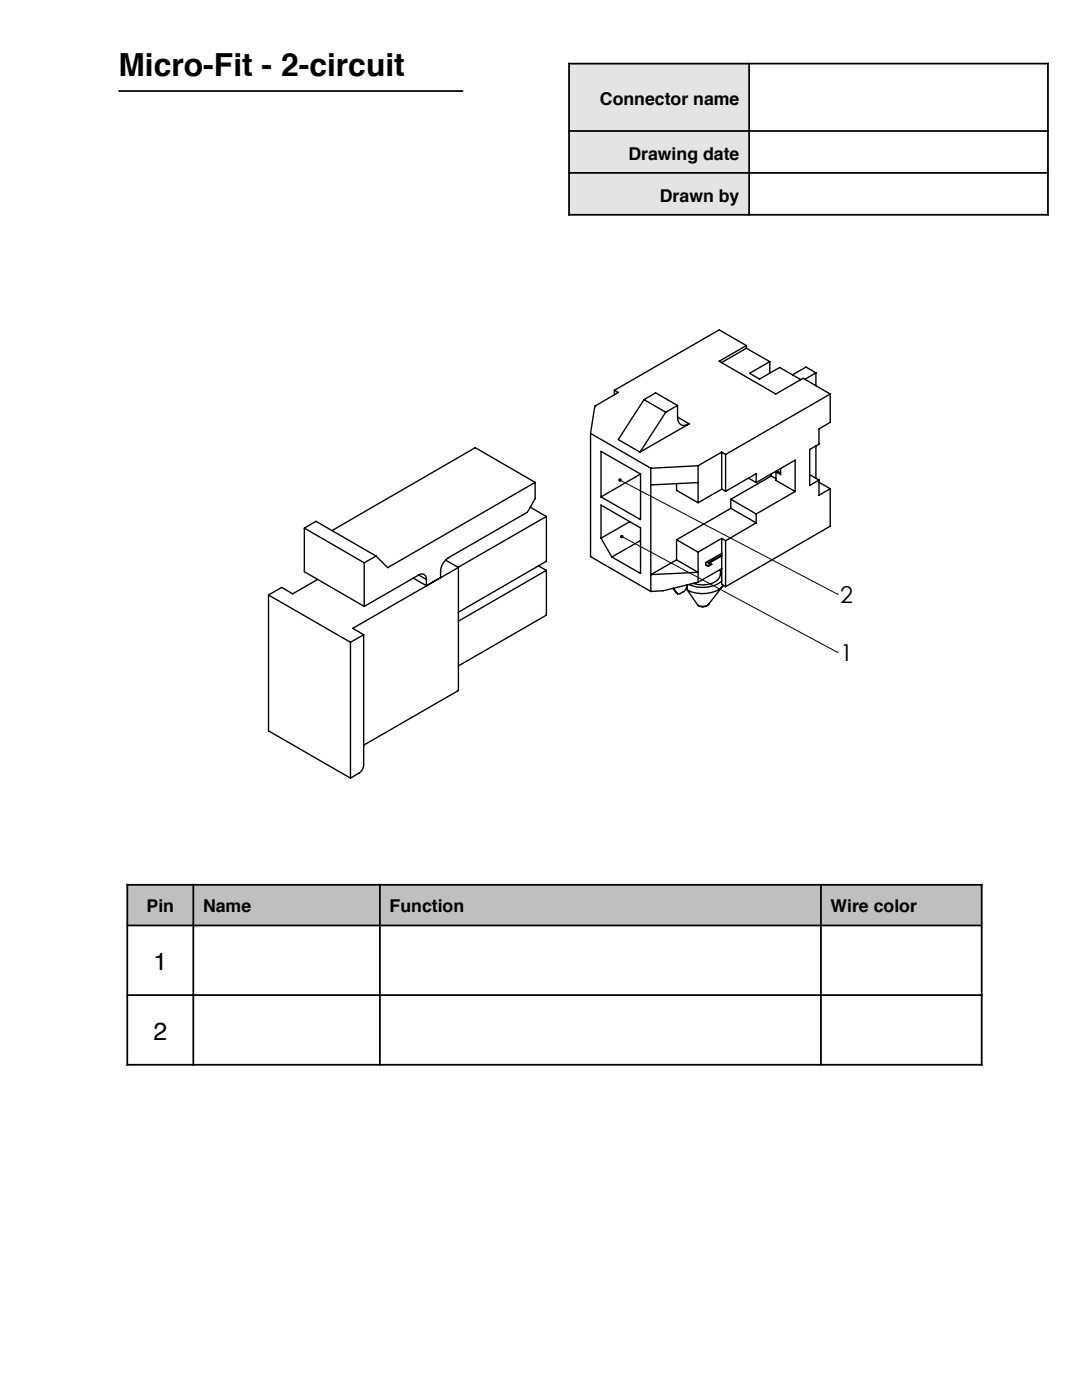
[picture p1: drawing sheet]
<svg xmlns="http://www.w3.org/2000/svg" width="216mm" height="279mm" viewBox="0 0 216 279" stroke-linecap="round" stroke-linejoin="round" font-family="sans-serif">
<g fill="#bec0bf">
<path d="M25.4 176.6h13.2v8.1h-13.2z"/>
<path d="M38.6 176.6h37.2v8.1h-37.2z"/>
<path d="M75.8 176.6h88v8.1h-88z"/>
<path d="M163.8 176.6h32.1v8.1h-32.1z"/>
</g>
<path d="M23.6 18.2h68.8M25.2 176.6h170.9M25.4 176.4v36.3M38.6 176.4v36.3M75.8 176.4v36.3M163.8 176.4v36.3M195.9 176.4v36.3M25.2 198.6h170.9M25.2 184.7h170.9M25.2 212.5h170.9" fill="none" stroke="#000" stroke-width=".35"/>
<g fill="#e3e4e4">
<path d="M113.6 12.7h35.9v13.4h-35.9z"/>
<path d="M113.6 26.1h35.9v8.4h-35.9z"/>
<path d="M113.6 34.5h35.9v8.4h-35.9z"/>
</g>
<path d="M113.4 12.7h95.9M113.6 12.5v30.5M149.5 12.5v30.5M209.1 12.5v30.5M113.4 26.1h95.9M113.4 34.5h95.9M113.4 42.9h95.9" fill="none" stroke="#000" stroke-width=".35"/>
<path d="M123.7 95.8l43.4 22.7M124.1 107.1l43 23.1M167.1 118.5h.1M167.1 130.2h.1" fill="none" stroke="#000" stroke-width=".2"/>
<path d="M123.8 106.8l.3 .3-.3-.2a.37 .37 0 0 0 .3 .5 .37 .37 0 0 0 .3-.6 .37 .37 0 0 0-.6 0zM123.5 95.5l-.1 .2 .3 .1-.3-.1a.36 .36 0 0 0 .2 .5 .36 .36 0 0 0 .4-.4 .36 .36 0 0 0-.5-.3z" fill="#000"/>
<g fill="none" stroke="#000" stroke-width=".27">
<path d="M122.6 77.9l.8 .4-4.7 2.8-.9 5.4M122.6 77.9v.9M128.5 79.8l-5.1 7.9 4.3 2.5M128.5 79.8l4.3 2.5M128.5 79.8l2.3-1.4 4.4 2.5M148.9 69l-5.4 3.1 11.3 6.5 5.5-3.1 5.4 3.1M148.9 69l-5.4-3.2-20.9 12.1M148.9 69.5l-4.9 2.9M148.9 69.5l4.7 2.7M148.9 69v.5M153.6 72.2l-4 2.3 2 1.2 4-2.4 4.2 2.5M153.6 72.2v2.3"/>
<path d="M162.8 74.4l-2-1.1-2.7 1.5M162.8 74.4l-2.2 1.3M162.8 74.4v2.6M165.7 78.6l-20.9 12.1M165.7 78.6v5.7l-2.3 1.3v3.1l-1.8 1v7.2l1.8-1.1M106.8 96.3v3.2l-1.6 2.7-15.7 9.1a3.5 3.5 0 0 0-1.6 2.7v1.3l-2.8 1.6M106.8 96.3l-29.4 17-2.4-2.3M106.8 96.3l-12-7-28.6 16.6M117.8 86.5l12.1 6.9M117.8 86.5v24.6l12.1 6.9M127.8 94.6v9.1l-7.9-4.5M127.8 94.6l-7.9-4.5v9.1"/>
<path d="M127.8 94.6l-7.9 4.6M129.9 93.4v24.6M132.8 82.3l-5.1 7.9M135 96.5v1.4l4.3 2.4M135.2 83.2a1.41 1.41 0 0 0 .7 1.6 1.41 1.41 0 0 0 1.6-.2M135.2 80.9l-2.4 1.4M135.2 80.9v2.3M135.2 83.2l2.3 1.4M137.5 84.6l-9.8 5.6M139.3 92.9l-9.4 .5M139.3 92.9v7.4M139.3 96.3l-9.4 .5"/>
<path d="M144 90.2l.8 .5M144 90.2l-4.7 2.7M144 90.2v7.4M144 97.6l-4.7 2.7M144 97.6l.8 .4M144.8 90.7v7.3M145.8 99.6v1.9M145.8 99.6l5.1 3M149.3 95.4l1.6 .9M150.9 96.3v-1.8l-6.1 3.5M150.9 96.3l7.8-4.5v6.3M153.9 94.6v.4"/>
<path d="M153.9 95l-8.1 4.6M153.9 95l.9 .5M154.8 94.2v1.7l3.9 2.2M154.8 94.2l.3-.2 .7 .4M155.8 93.5v1.2l-1-.5M158.7 98.1l-7.8 4.5M161.6 94.7l1.8 1.1M162.8 89v6.5M163.4 95.8v3l2.3-1.3M163.4 96.2l2.3 1.3M165.7 97.5v7.5l-20.9 12.1M53.6 118.7l16.3 9.5"/>
<path d="M53.6 118.7v27.2l16.3 9.4M60.7 105.4v8.7l12 6.9M60.7 105.4l12 6.9M60.7 105.4l2.4-1.4 11.9 7M63.4 115.6l-5 2.9-2.2-1.3-2.6 1.5M72.7 112.3v8.7M75 111l-2.3 1.3M82.5 115.4l2.6 1.5M83.5 114.8a.94 .94 0 0 1 1.1-.2 .94 .94 0 0 1 .5 1M83.5 114.8l-10.8 6.2M83.5 114.8l1.6 .8M85.1 115.6v1.3"/>
<path d="M88.9 111.8l2.6 1.5M91.5 113.3l-21.1 12.1 2.2 1.3M91.5 113.3v24.5l-18.9 10.9M105.8 101.2l3.2 1.9M107.5 112.9l1.5 .9M109 103.1l-17.6 10.1M109 103.1v8.9l-17.5 10.2M109 113.8v9l-17.5 10.1M109 113.8l-17.5 10.2M119.9 107.4v-6.6l7.9 4.6v9l-5.7-3.2M119.9 107.4l2.2 3.8M125.6 104.1l-5.7 3.3"/>
<path d="M127.8 107.9l-5.7 3.3M129.9 114.7l5.1-3 4.3 2.5zM134.3 117.4l.5 .8M134.4 117.4l.7 1M134.8 118.2l.4 .3M134.8 118.2l.3 .2M135 107.7v4M135 107.7l4.3 2.5M137.1 116.9l-.6 1.1-1 .5-.4-.1M137.1 116.7v1M137.1 117.7l2.2 3.1M139.3 110.2v6"/>
<path d="M139.3 116.2l-6.9 1.7-2.5 .1M140.8 112.7l.4 .2M141.2 112.9l.2 .1M141.5 112.4l.5 .2-.6 .4M141.8 112.6l-.6 .3M143.7 113.6a2.28 2.28 0 0 1-1.7 2.9 5.7 5.7 0 0 1-3.6-.1M144 116a6.4 6.4 0 0 1-6.6 .7M144 107.4v9.2l.8 .5M144 107.4l.8 .5M144 107.4l-4.7 2.8M144 110.4l-3.2 1.8v.6l.6 .2M144 111l-2.5 1.4"/>
<path d="M144 113.5l-4.7 2.7M144 110.8l-2.7 1.5 .2 .1M144.2 117l-2.8 3.6M144.3 116.8a4.9 4.9 0 0 1-4.3 1.7l-2.1-.4-.8-.4M144.8 107.9v9.2M145.8 101.5l-10.8 6.2M145.8 101.5l5.1 2.9M150.9 104.4l-6.1 3.5M150.9 102.6v1.8M69.9 128.2v27.1M72.6 126.7v26a1.91 1.91 0 0 1-1 1.6l-1.7 1M72.6 126.7l-2.7 1.5"/>
<path d="M141.4 120.6a1.52 1.52 0 0 1-2.1 .2M141.4 120.6a1.73 1.73 0 0 1-2.1 .2"/>
</g>
<text font-size="6.3" x="23.6" y="15.1">Micro-Fit - 2-circuit</text>
<g font-size="4.9">
<text x="30.6" y="193.6">1</text>
<text x="30.6" y="207.5">2</text>
</g>
<g font-size="4.6">
<text x="167.7" y="120.3">2</text>
<text x="167.7" y="131.9">1</text>
</g>
<text font-size="4.6" fill="#808080" x="183.5" y="205.4">Dept of Mecha</text>
<g font-size="3.5">
<text x="119.7" y="20.9">Connector name</text>
<text x="125.4" y="31.9">Drawing date</text>
<text x="131.7" y="40.2">Drawn by</text>
<text x="29.2" y="181.9">Pin</text>
<text x="40.5" y="181.9">Name</text>
<text x="77.7" y="181.9">Function</text>
<text x="165.7" y="181.9">Wire color</text>
</g>
</svg>
